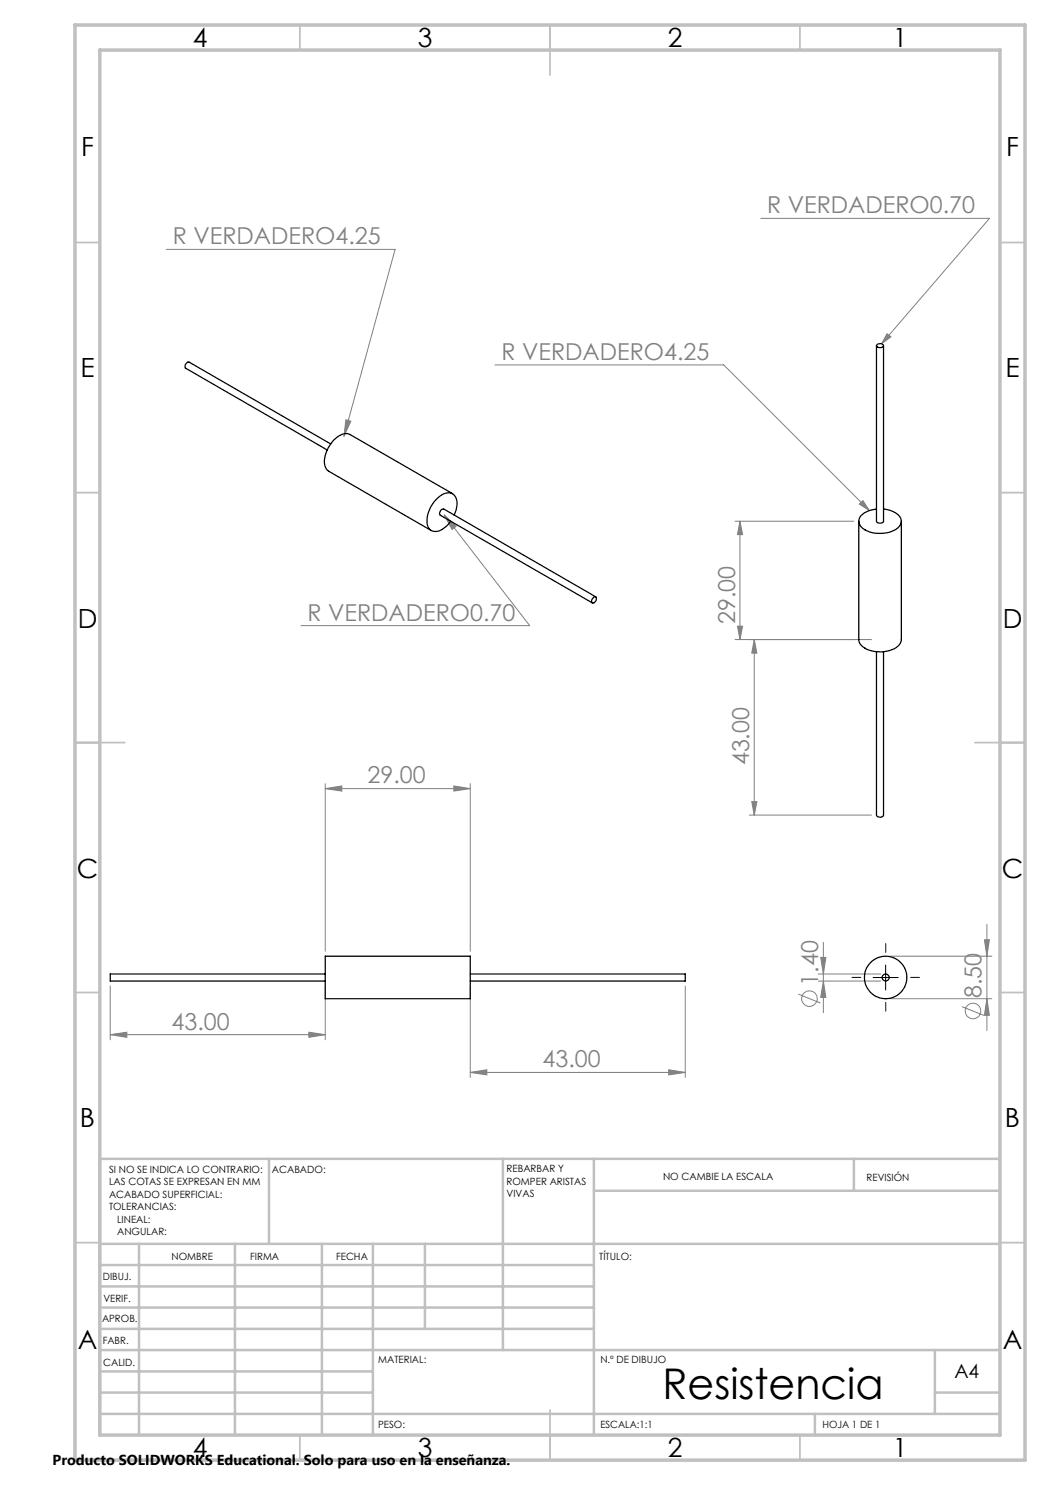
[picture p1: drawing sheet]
<svg xmlns="http://www.w3.org/2000/svg" width="210mm" height="297mm" viewBox="0 0 210 297" stroke-linecap="round" stroke-linejoin="round" font-family="sans-serif">
<g fill="none" stroke="#808080" stroke-width=".2">
<path d="M33.3 49.9h45.7l-10.2 37.4M152.2 43.7h45.7l-21.6 25.1M99 73h45.7l29.2 29.1M177.4 66.7l.8 .7-1.9 1.4zM69.2 84l1 .2-1.4 3.1zM88.8 103l2.4 2.3-.8 .6zM88.8 103l17.1 22.1h-45.7M147 104.2h23.7M148 104.2l.5 2.7h-1zM148 104.2v23.7M171.9 100.8l.7-.7 1.3 2zM147 127.9h27.3"/>
<path d="M147.5 125.2h1l-.5 2.7zM150.8 127.9v35.1M150.8 127.9l.6 2.7h-1zM65.1 157.7l3.3-.5v1zM65.1 156.7v33.5M65.1 157.7h29M90.8 157.2l3.3 .5-3.3 .5zM94.1 156.7v33.5M149.9 163h24.4M150.4 160.3h1l-.6 2.7zM22 197.2v10.8M65.1 197.2v10.8"/>
<path d="M94.1 197.2v18.3M137.1 197.2v18.3M159.7 198.8l4.4 1.8M163.7 194.8h12.4M163.7 196.2h12.4M164.1 191.5h1.1l-.5 3.3zM164.7 196.2l.5 3.3h-1.1zM164.7 188.5v14.1M178.1 191.2h20.3M178.1 199.7h20.3M196.9 188h1l-.5 3.2zM197.4 199.7l.5 3.4h-1z"/>
<path d="M197.4 184.9v21.2M22 206.9l3.4-.5v1.1zM22 206.9h43.1M61.8 206.4l3.3 .5-3.3 .6zM94.1 214.5l3.3-.5v1zM94.1 214.5h43M133.7 214l3.4 .5-3.4 .5zM192.4 201.3l4.4 1.8"/>
<circle cx="161.9" cy="199.7" r="1.54"/>
<circle cx="194.6" cy="202.2" r="1.56"/>
</g>
<path d="M172.1 195.5h-1.7M177.1 190.5v-1.8M182.1 195.5h1.8M177.1 200.5v1.7" fill="none" stroke="#000" stroke-width=".2" stroke-dasharray="15.2 1.3 1.3 1.3"/>
<path d="M174.6 195.5h5M177.1 193v5" fill="none" stroke="#000" stroke-width=".2"/>
<g fill="none" stroke="#c0c0c0" stroke-width=".35">
<path d="M60 5v5M110 5v10M160 5v5M15 48.5h5M200 48.5h5M15 98.5h5M200 98.5h5M15 148.5h10M195 148.5h10M15 198.5h5M200 198.5h5M15 248.5h5"/>
<path d="M200 248.5h5M60 287v5M110 282v10M160 287v5"/>
</g>
<g fill="none" stroke="#c0c0c0" stroke-width=".5">
<path d="M53.8 231.8v17M100.6 231.8v38.2M118.8 231.8v55.2M118.8 238.2h81.2M170.8 231.8v6.4M200 231.8h-180v55.2M20 248.8h180M20 257.3h98.8M20 253h98.8M27.8 248.8v38.2M47 248.8v38.2M64.4 248.8v38.2"/>
<path d="M74.6 248.8v38.2M85 248.8v17M20 265.8h98.8M20 261.5h98.8M20 278.5h54.6M20 274.3h54.6M20 270h180M187 278.5h13M187 270v12.8M20 282.8h180M163 282.8v4.2"/>
</g>
<path d="M15 5h190v287h-190zM20 10h180v277h-180z" fill="none" stroke="#c0c0c0" stroke-width=".7"/>
<g fill="#808080">
<path d="M90.8 157.2l3.3 .5-3.3 .5zM65.1 157.7l3.3-.5v1z"/>
<path d="M177.4 66.7l-1.1 2.1 1.9-1.4zM172.6 100.1l-.7 .7 2 1.3zM94.1 214.5l3.3-.5v1zM133.7 214l3.4 .5-3.4 .5zM22 206.9l3.4-.5v1.1zM61.8 206.4l3.3 .5-3.3 .6zM69.2 84l-.4 3.3 1.4-3.1zM88.8 103l1.6 2.9 .8-.6z"/>
<path d="M148 104.2l.5 2.7h-1zM147.5 125.2h1l-.5 2.7zM150.8 127.9l.6 2.7h-1zM150.4 160.3h1l-.6 2.7zM196.9 188h1l-.5 3.2zM197.4 199.7l.5 3.4h-1zM164.1 191.5h1.1l-.5 3.3zM164.7 196.2l.5 3.3h-1.1z"/>
</g>
<g fill="none" stroke="#000" stroke-width=".25">
<path d="M175.3 69.1v35.1a.83 .83 0 0 0 1.4 0v-35.1M175.4 68.9a.72 .72 0 0 1 .8-.2 .72 .72 0 0 1 .5 .5 .79 .79 0 0 1-1.4-.2zM66.1 88.8l-28.3-16.4a.82 .82 0 0 0-.7 1.3l28.3 16.3M90.5 98.7l-20.5-11.8a2.59 2.59 0 0 0-2.9 .8 6 6 0 0 0-2 5.7l.6 .8 20.6 11.9M90.8 103a3.9 3.9 0 0 0 0-4 2.11 2.11 0 0 0-2.8 .2 6.2 6.2 0 0 0-2.5 6 1.92 1.92 0 0 0 3.3 .4l1.3-1.4M118.6 119.6l.5-.2a.73 .73 0 0 1 0 .8 .73 .73 0 0 1-.7 .3v-.6zM119.2 119.4l-30.4-17.6a.82 .82 0 0 0-.7 1.2l30.4 17.6M171.8 104.2v23.7a2.6 2.6 0 0 0 2.1 2.2 6.1 6.1 0 0 0 5.9-1.1l.5-1v-23.8M175.3 101.8a4.5 4.5 0 0 0-3.4 1.7 1.96 1.96 0 0 0 1.5 2.7 6.3 6.3 0 0 0 6.4-.9 1.75 1.75 0 0 0-.8-2.8l-.9-.4-1.4-.3M175.3 130.3v32.7a.8 .8 0 0 0 1.4 0v-32.7M65.1 191.2h29v8.5h-29zM65.1 194.8h-43.1v1.4h43.1"/>
<path d="M94.1 194.8h43v1.4h-43"/>
<circle cx="177.1" cy="195.5" r=".7"/>
<circle cx="177.1" cy="195.5" r="4.2"/>
</g>
<text font-size="8.5" x="132.5" y="279.7">Resistencia</text>
<g font-size="5.3">
<text x="38.5" y="9.5">4</text>
<text x="83.5" y="9.5">3</text>
<text x="133.6" y="9.5">2</text>
<text x="178.6" y="9.5">1</text>
<text x="16.2" y="31.2">F</text>
<text x="201.2" y="31.2">F</text>
<text x="16.1" y="75.5">E</text>
<text x="201.1" y="75.5">E</text>
<text x="15.5" y="125.5">D</text>
<text x="200.5" y="125.5">D</text>
<text x="15.4" y="175.5">C</text>
<text x="200.4" y="175.5">C</text>
<text x="16" y="225.5">B</text>
<text x="201" y="225.5">B</text>
<text x="15.5" y="269.7">A</text>
<text x="200.5" y="269.7">A</text>
<text x="38.5" y="291.5">4</text>
<text x="83.5" y="291.5">3</text>
<text x="133.6" y="291.5">2</text>
<text x="178.6" y="291.5">1</text>
</g>
<g font-size="4.7" fill="#808080">
<text x="153.5" y="42.6">R VERDADERO0.70</text>
<text x="34.6" y="48.8">R VERDADERO4.25</text>
<text x="100.3" y="72">R VERDADERO4.25</text>
<text x="61.5" y="124.1">R VERDADERO0.70</text>
<text x="147" y="124.8" transform="rotate(-90 147 124.8)">29.00</text>
<text x="149.9" y="153.1" transform="rotate(-90 149.9 153.1)">43.00</text>
<text x="73.5" y="156.7">29.00</text>
<text x="163.6" y="197.1" transform="rotate(-90 163.6 197.1)">1.40</text>
<text x="196.3" y="199.6" transform="rotate(-90 196.3 199.6)">8.50</text>
<text x="34.3" y="205.9">43.00</text>
<text x="108.5" y="213.4">43.00</text>
</g>
<text font-size="3.9" x="190.9" y="275.5">A4</text>
<text font-size="2.9" x="10.5" y="292.9">Producto SOLIDWORKS Educational. Solo para uso en la enseñanza.</text>
<g font-size="2">
<text x="21.8" y="234.6">SI NO SE INDICA LO CONTRARIO:</text>
<text x="21.8" y="237.1">LAS COTAS SE EXPRESAN EN MM</text>
<text x="21.8" y="239.6">ACABADO SUPERFICIAL:</text>
<text x="54.4" y="234.6">ACABADO:</text>
<text x="101.3" y="234.5">REBARBAR Y</text>
<text x="101.3" y="237">ROMPER ARISTAS</text>
<text x="101.3" y="239.5">VIVAS</text>
<text x="132.6" y="236">NO CAMBIE LA ESCALA</text>
<text x="173.3" y="236.2">REVISIÓN</text>
<text x="21.8" y="242.1">TOLERANCIAS:</text>
<text x="23.4" y="244.6">LINEAL:</text>
<text x="23.4" y="247.1">ANGULAR:</text>
<text x="34.3" y="252">NOMBRE</text>
<text x="50" y="251.9">FIRMA</text>
<text x="67.2" y="251.9">FECHA</text>
<text x="119.9" y="251.9">TÍTULO:</text>
<text x="20.6" y="256.1">DIBUJ.</text>
<text x="20.7" y="260.3">VERIF.</text>
<text x="20.4" y="264.4">APROB.</text>
<text x="20.5" y="268.8">FABR.</text>
<text x="20.7" y="273.1">CALID.</text>
<text x="75.6" y="272.5">MATERIAL:</text>
<text x="120.1" y="272.5">N.º DE DIBUJO</text>
<text x="75.6" y="285.5">PESO:</text>
<text x="120.1" y="285.6">ESCALA:1:1</text>
<text x="164.5" y="285.6">HOJA 1 DE 1</text>
</g>
</svg>
